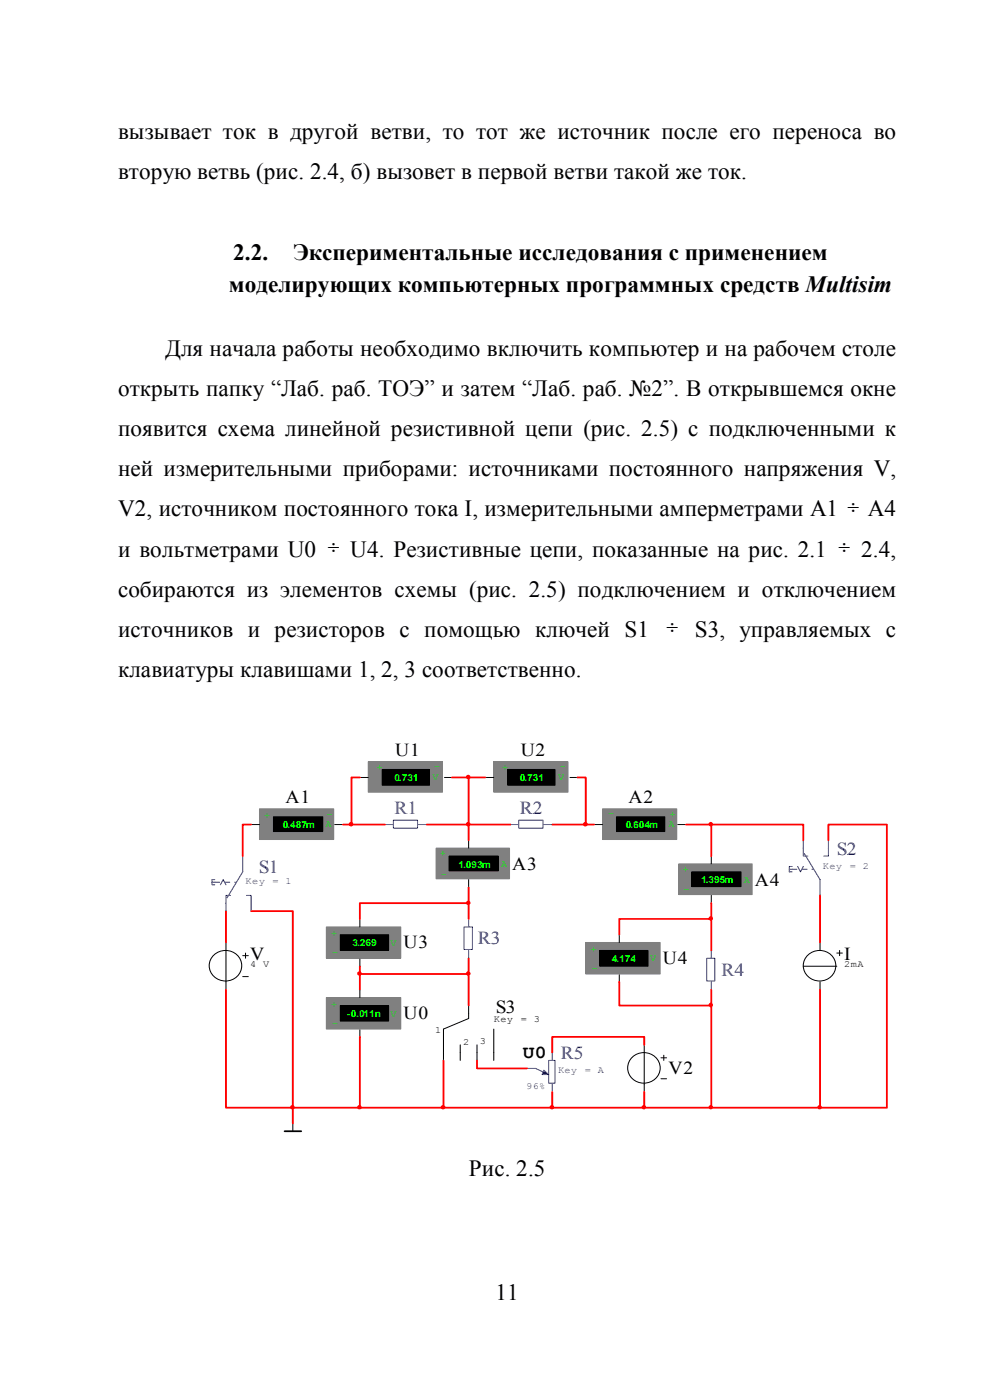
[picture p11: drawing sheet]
<svg xmlns="http://www.w3.org/2000/svg" width="210mm" height="297mm" viewBox="0 0 210 297" stroke-linecap="round" stroke-linejoin="round" font-family="sans-serif">
<g fill="none" stroke="#000" stroke-width=".21">
<path d="M47.9 199.9v10.1M173.9 199.9v1.7M45.4 202.6a3.4 3.4 0 0 1 4.5-.3 3.4 3.4 0 0 1 .8 4.4 3.4 3.4 0 0 1-4.4 1.1 3.4 3.4 0 0 1-1.6-4.2zM51.5 202.7h1.2M51.5 207.2h1.2M52.1 202.2v1.1M99.4 213.3v2.8l-5.3 2.2v6.7M104.7 218.3v6.7M170.4 205h7.1M171.4 202.6a3.4 3.4 0 0 1 4.5-.3 3.4 3.4 0 0 1 .8 4.4 3.4 3.4 0 0 1-4.4 1.1 3.4 3.4 0 0 1-1.6-4.2zM173.9 208.3v1.7M177.5 202.2h1.2"/>
<path d="M178.1 201.6v1.1M97.6 221.7v3.3M101.2 221.7v3.3"/>
</g>
<g fill="none" stroke="#00f" stroke-width=".21">
<path d="M81.7 174.9h1.7M83.4 174h5.2v1.7h-5.2zM88.7 174.9h1.8M108.3 174.9h1.7M110 174h5.2v1.7h-5.2zM115.4 174.9h1.7M170.4 178.3v3.3h1M175.7 178.3v3.3h-.9M45 187.2h.6M45.6 186.6h-.6v1.1h.6M46.7 187.7l.6-1.1 .6 1.1M48.9 190h-1v3.3"/>
<path d="M51.5 181.6v3.4l-3.4 5.5M52.3 190h1v3.3M98.4 196.6h1.8v4.8h-1.8zM99.4 194.9v1.7M167.4 184.4h.6M168 183.8h-.6v1.2h.6M169.2 183.8l.6 1.2 .6-1.2M170.6 181.1l3.3 5.5v3.4M99.4 201.6v1.7M149.9 203.3h1.7v4.8h-1.7zM150.9 201.6v1.7M150.9 208.3v1.7"/>
<path d="M113.6 226.7l2.8 1.3"/>
</g>
<path d="M45.6 187.2h1.4M47.7 187.2h2.2M168 184.4h1.4M170.2 184.4h2.2" fill="none" stroke="#00f" stroke-width=".21" stroke-dasharray="1 1 1 1 1 1 1 1"/>
<path d="M115.4 227l1 1h-1.4z" fill="#00f"/>
<path d="M111.8 226.7h1.8M115.4 227l1 1h-1.4zM116.4 225h1.3v4.8h-1.3zM117.1 223.3v1.7M117.1 230v1.6" fill="none" stroke="#00f" stroke-width=".21"/>
<path d="M134.1 224.3a3.4 3.4 0 0 1 4.3-.5 3.4 3.4 0 0 1 1.4 4 3.4 3.4 0 0 1-4.4 1.8 3.4 3.4 0 0 1-2-4.3zM136.7 221.7v9.9M140.2 224.4h1.2M140.2 228.9h1.2M140.8 223.9v1.1" fill="none" stroke="#000" stroke-width=".21"/>
<path d="M55 171.6h15.8v6.5h-15.8z" fill-rule="evenodd" fill="#808080"/>
<path d="M55 171.6h15.8v6.5h-15.8z" fill="none" stroke="#808080" stroke-width=".21"/>
<path d="M58 173.3h10.5v3.1h-10.5z" fill-rule="evenodd" fill="#000"/>
<path d="M53.3 174.9h1.7M58 173.3h10.5v3.1h-10.5zM71 174.9h1.8" fill="none" stroke="#000" stroke-width=".21"/>
<path d="M127.8 171.6h15.8v6.5h-15.8z" fill-rule="evenodd" fill="#808080"/>
<path d="M127.8 171.6h15.8v6.5h-15.8z" fill="none" stroke="#808080" stroke-width=".21"/>
<path d="M130.8 173.3h10.2v3.1h-10.2z" fill-rule="evenodd" fill="#000"/>
<path d="M126 174.9h1.8M130.8 173.3h10.2v3.1h-10.2zM143.8 174.9h1.7" fill="none" stroke="#000" stroke-width=".21"/>
<path d="M92.5 179.9h15.6v6.5h-15.6z" fill-rule="evenodd" fill="#808080"/>
<path d="M92.5 179.9h15.6v6.5h-15.6z" fill="none" stroke="#808080" stroke-width=".21"/>
<path d="M95.3 181.6h10.4v3.1h-10.4z" fill-rule="evenodd" fill="#000"/>
<path d="M99.4 178.3v1.6M95.3 181.6h10.4v3.1h-10.4zM99.4 186.6v1.7" fill="none" stroke="#000" stroke-width=".21"/>
<path d="M144 183.3h15.6v6.5h-15.6z" fill-rule="evenodd" fill="#808080"/>
<path d="M144 183.3h15.6v6.5h-15.6z" fill="none" stroke="#808080" stroke-width=".21"/>
<path d="M146.7 185h10.5v3.1h-10.5z" fill-rule="evenodd" fill="#000"/>
<path d="M146.7 185h10.5v3.1h-10.5zM150.9 181.6v1.7M150.9 190v1.6" fill="none" stroke="#000" stroke-width=".21"/>
<path d="M78.1 161.6h15.8v6.5h-15.8z" fill-rule="evenodd" fill="#808080"/>
<path d="M78.1 161.6h15.8v6.5h-15.8z" fill="none" stroke="#808080" stroke-width=".21"/>
<path d="M81.1 163.2h10v3.4h-10z" fill-rule="evenodd" fill="#000"/>
<path d="M76.3 164.9h1.8M81.1 163.2h10v3.4h-10zM94.3 164.9h1.8" fill="none" stroke="#000" stroke-width=".21"/>
<path d="M69.2 196.6h15.8v6.7h-15.8z" fill-rule="evenodd" fill="#808080"/>
<path d="M69.2 196.6h15.8v6.7h-15.8z" fill="none" stroke="#808080" stroke-width=".21"/>
<path d="M72.2 198.3h10.2v3.3h-10.2z" fill-rule="evenodd" fill="#000"/>
<path d="M72.2 198.3h10.2v3.3h-10.2zM76.3 194.9v1.7M76.3 203.5v1.6" fill="none" stroke="#000" stroke-width=".21"/>
<path d="M124.3 199.9h15.7v6.7h-15.7z" fill-rule="evenodd" fill="#808080"/>
<path d="M124.3 199.9h15.7v6.7h-15.7z" fill="none" stroke="#808080" stroke-width=".21"/>
<path d="M127.2 201.6h10.3v3.4h-10.3z" fill-rule="evenodd" fill="#000"/>
<path d="M131.4 198.3v1.6M127.2 201.6h10.3v3.4h-10.3zM131.4 206.8v1.7" fill="none" stroke="#000" stroke-width=".21"/>
<path d="M69.2 211.6h15.8v6.7h-15.8z" fill-rule="evenodd" fill="#808080"/>
<path d="M69.2 211.6h15.8v6.7h-15.8z" fill="none" stroke="#808080" stroke-width=".21"/>
<path d="M72.2 213.3h10.2v3.3h-10.2z" fill-rule="evenodd" fill="#000"/>
<path d="M72.2 213.3h10.2v3.3h-10.2zM76.3 210v1.6M76.3 218.5v1.7M62.1 238.3v1.7" fill="none" stroke="#000" stroke-width=".21"/>
<path d="M60.4 240h3.5" fill="none" stroke="#000" stroke-width=".38"/>
<circle cx="74.5" cy="174.8" r=".3" fill="#f00"/>
<circle cx="74.5" cy="174.8" r=".3" fill="none" stroke="#f00" stroke-width=".38"/>
<circle cx="99.3" cy="174.8" r=".3" fill="#f00"/>
<circle cx="99.3" cy="174.8" r=".3" fill="none" stroke="#f00" stroke-width=".38"/>
<circle cx="99.3" cy="191.5" r=".29" fill="#f00"/>
<circle cx="99.3" cy="191.5" r=".29" fill="none" stroke="#f00" stroke-width=".38"/>
<circle cx="99.3" cy="206.5" r=".29" fill="#f00"/>
<circle cx="99.3" cy="206.5" r=".29" fill="none" stroke="#f00" stroke-width=".38"/>
<circle cx="117.1" cy="234.9" r=".29" fill="#f00"/>
<circle cx="117.1" cy="234.9" r=".29" fill="none" stroke="#f00" stroke-width=".38"/>
<circle cx="62" cy="234.9" r=".29" fill="#f00"/>
<circle cx="62" cy="234.9" r=".29" fill="none" stroke="#f00" stroke-width=".38"/>
<circle cx="99.3" cy="164.8" r=".29" fill="#f00"/>
<circle cx="99.3" cy="164.8" r=".29" fill="none" stroke="#f00" stroke-width=".38"/>
<circle cx="150.8" cy="194.8" r=".28" fill="#f00"/>
<circle cx="150.8" cy="194.8" r=".28" fill="none" stroke="#f00" stroke-width=".38"/>
<circle cx="150.8" cy="234.9" r=".28" fill="#f00"/>
<circle cx="150.8" cy="234.9" r=".28" fill="none" stroke="#f00" stroke-width=".38"/>
<circle cx="150.8" cy="213.2" r=".27" fill="#f00"/>
<circle cx="150.8" cy="213.2" r=".27" fill="none" stroke="#f00" stroke-width=".38"/>
<circle cx="150.8" cy="174.8" r=".29" fill="#f00"/>
<circle cx="150.8" cy="174.8" r=".29" fill="none" stroke="#f00" stroke-width=".38"/>
<circle cx="173.9" cy="234.9" r=".29" fill="#f00"/>
<circle cx="173.9" cy="234.9" r=".29" fill="none" stroke="#f00" stroke-width=".38"/>
<circle cx="136.6" cy="234.9" r=".29" fill="#f00"/>
<circle cx="136.6" cy="234.9" r=".29" fill="none" stroke="#f00" stroke-width=".38"/>
<circle cx="94" cy="234.9" r=".29" fill="#f00"/>
<circle cx="94" cy="234.9" r=".29" fill="none" stroke="#f00" stroke-width=".38"/>
<path d="M104.7 161.6h15.8v6.5h-15.8z" fill-rule="evenodd" fill="#808080"/>
<path d="M104.7 161.6h15.8v6.5h-15.8z" fill="none" stroke="#808080" stroke-width=".21"/>
<path d="M107.7 163.2h10v3.4h-10z" fill-rule="evenodd" fill="#000"/>
<path d="M103 164.9h1.7M107.7 163.2h10v3.4h-10zM120.9 164.9h1.8" fill="none" stroke="#000" stroke-width=".21"/>
<circle cx="124.2" cy="174.8" r=".3" fill="#f00"/>
<circle cx="124.2" cy="174.8" r=".3" fill="none" stroke="#f00" stroke-width=".38"/>
<circle cx="76.3" cy="206.5" r=".29" fill="#f00"/>
<circle cx="76.3" cy="206.5" r=".29" fill="none" stroke="#f00" stroke-width=".38"/>
<circle cx="76.3" cy="234.9" r=".29" fill="#f00"/>
<g fill="none" stroke="#f00" stroke-width=".38">
<path d="M53.3 174.9h-1.8v6.7M72.8 174.9h8.9M76.3 164.9h-1.7v10M90.5 174.9h17.8M95.8 164.9h7.2M99.4 164.9v13.4M117.1 174.9h8.9M122.5 164.9h1.8v10M145.5 174.9h5.4M150.9 174.9h19.5v3.4M150.9 174.9v6.7M175.7 178.3v-3.4h12.4v60.1h-14.2"/>
<path d="M47.9 193.3v6.6M53.3 193.3h8.8v41.7M99.4 191.6h-23.1v3.3M99.4 188.3v6.6M150.9 194.9h-19.5v3.4M150.9 191.6v10M173.9 190v9.9M47.9 210v25h14.2M76.3 205v5M76.3 220v15M76.3 206.6h23.1M99.4 203.3v10"/>
<path d="M131.4 208.3v5h19.5M150.9 210v25M173.9 210v25M62.1 235v3.3M62.1 235h111.8M94.1 225v10M101.2 225v1.7h10.6M117.1 231.6v3.4M136.7 221.7v-1.7h-19.6v3.3M136.7 231.6v3.4"/>
<circle cx="76.3" cy="234.9" r=".29"/>
</g>
<g font-size="5">
<text x="49.5" y="55.1">2.2.</text>
<text x="62.2" y="55.1">Экспериментальные исследования с применением</text>
<text x="48.5" y="61.9">моделирующих компьютерных программных средств Multisim</text>
</g>
<g font-size="4.9">
<text x="25" y="29.5">вызывает ток в другой ветви, то тот же источник после его переноса во</text>
<text x="25" y="38">вторую ветвь (рис. 2.4, б) вызовет в первой ветви такой же ток.</text>
<text x="35" y="75.5">Для начала работы необходимо включить компьютер и на рабочем столе</text>
<text x="25" y="84">открыть папку “Лаб. раб. ТОЭ” и затем “Лаб. раб. №2”. В открывшемся окне</text>
<text x="25" y="92.6">появится схема линейной резистивной цепи (рис. 2.5) с подключенными к</text>
<text x="25" y="101.1">ней измерительными приборами: источниками постоянного напряжения V,</text>
<text x="25" y="109.6">V2, источником постоянного тока I, измерительными амперметрами A1 ÷ A4</text>
<text x="25" y="118.1">и вольтметрами U0 ÷ U4. Резистивные цепи, показанные на рис. 2.1 ÷ 2.4,</text>
<text x="25" y="126.6">собираются из элементов схемы (рис. 2.5) подключением и отключением</text>
<text x="25" y="135.1">источников и резисторов с помощью ключей S1</text>
<text x="147.4" y="135.1">S3, управляемых с</text>
<text x="25" y="143.6">клавиатуры клавишами 1, 2, 3 соответственно.</text>
<text x="99.4" y="249.5">Рис. 2.5</text>
<text x="105.1" y="275.8">11</text>
</g>
<text font-size="4.5" x="141.4" y="134.4">÷</text>
<g font-size="3.9">
<text x="83.8" y="160.3">U1</text>
<text x="110.5" y="160.3">U2</text>
<text x="60.6" y="170.3">A1</text>
<text x="133.4" y="170.3">A2</text>
<text x="108.7" y="184.5">A3</text>
<text x="160.1" y="187.9">A4</text>
<text x="53.1" y="203.6">V</text>
<text x="85.6" y="201.2">U3</text>
<text x="179.1" y="203.6">I</text>
<text x="140.6" y="204.6">U4</text>
<text x="105.2" y="214.9">S3</text>
<text x="85.6" y="216.2">U0</text>
<text x="110.9" y="224.5">U0</text>
<text x="141.8" y="227.9">V2</text>
</g>
<g font-size="3.9" fill="#00f">
<text x="83.7" y="172.7">R1</text>
<text x="110.3" y="172.7">R2</text>
<text x="54.9" y="185.3">S1</text>
<text x="177.5" y="181.4">S2</text>
<text x="101.4" y="200.3">R3</text>
<text x="153.1" y="207">R4</text>
<text x="119" y="224.7">R5</text>
</g>
<g font-size="2" fill="#0f0">
<text x="79.9" y="163.4">+</text>
<text x="83.7" y="165.7">0.731</text>
<text x="91.7" y="165.6">V</text>
<text x="92.1" y="163.2">-</text>
<text x="106.5" y="163.4">+</text>
<text x="110.3" y="165.7">0.731</text>
<text x="118.4" y="165.6">V</text>
<text x="118.7" y="163.2">-</text>
<text x="56.1" y="173.6">+</text>
<text x="69.3" y="173.4">-</text>
<text x="129" y="173.2">-</text>
<text x="142" y="173.4">+</text>
<text x="60" y="175.7">0.487m</text>
<text x="69.1" y="175.4">A</text>
<text x="132.8" y="175.7">0.604m</text>
<text x="141.8" y="175.4">A</text>
<text x="93.3" y="181.7">+</text>
<text x="93.5" y="186">-</text>
<text x="97.2" y="184.1">1.093m</text>
<text x="106.3" y="183.9">A</text>
<text x="144.8" y="185">+</text>
<text x="145" y="189.3">-</text>
<text x="148.7" y="187.4">1.395m</text>
<text x="157.8" y="187.3">A</text>
<text x="70.2" y="198.6">+</text>
<text x="70.5" y="202.7">-</text>
<text x="74.8" y="200.8">3.269</text>
<text x="82.9" y="200.6">V</text>
<text x="125.3" y="201.9">+</text>
<text x="137.9" y="204">V</text>
<text x="125.4" y="206">-</text>
<text x="129.8" y="204.1">4.174</text>
<text x="70.2" y="213.6">+</text>
<text x="73.6" y="215.8">-0.011n</text>
<text x="82.9" y="215.6">V</text>
<text x="70.5" y="217.7">-</text>
</g>
<g font-size="2" fill="#00f">
<text x="174.5" y="184.3">Key</text>
<text x="180.3" y="184.3">=</text>
<text x="183" y="184.3">2</text>
<text x="52.1" y="187.6">Key</text>
<text x="57.8" y="187.6">=</text>
<text x="60.6" y="187.6">1</text>
<text x="118.4" y="227.7">Key</text>
<text x="124.1" y="227.7">=</text>
<text x="126.8" y="227.7">A</text>
<text x="111.6" y="231">96%</text>
</g>
<g font-size="2">
<text x="53.1" y="205.2">4</text>
<text x="55.8" y="205.2">V</text>
<text x="179.1" y="205.2">2mA</text>
<text x="92.3" y="219.2">1</text>
<text x="98.2" y="221.7">2</text>
<text x="101.8" y="221.6">3</text>
<text x="104.7" y="216.9">Key</text>
<text x="110.5" y="216.9">=</text>
<text x="113.2" y="216.9">3</text>
</g>
</svg>
